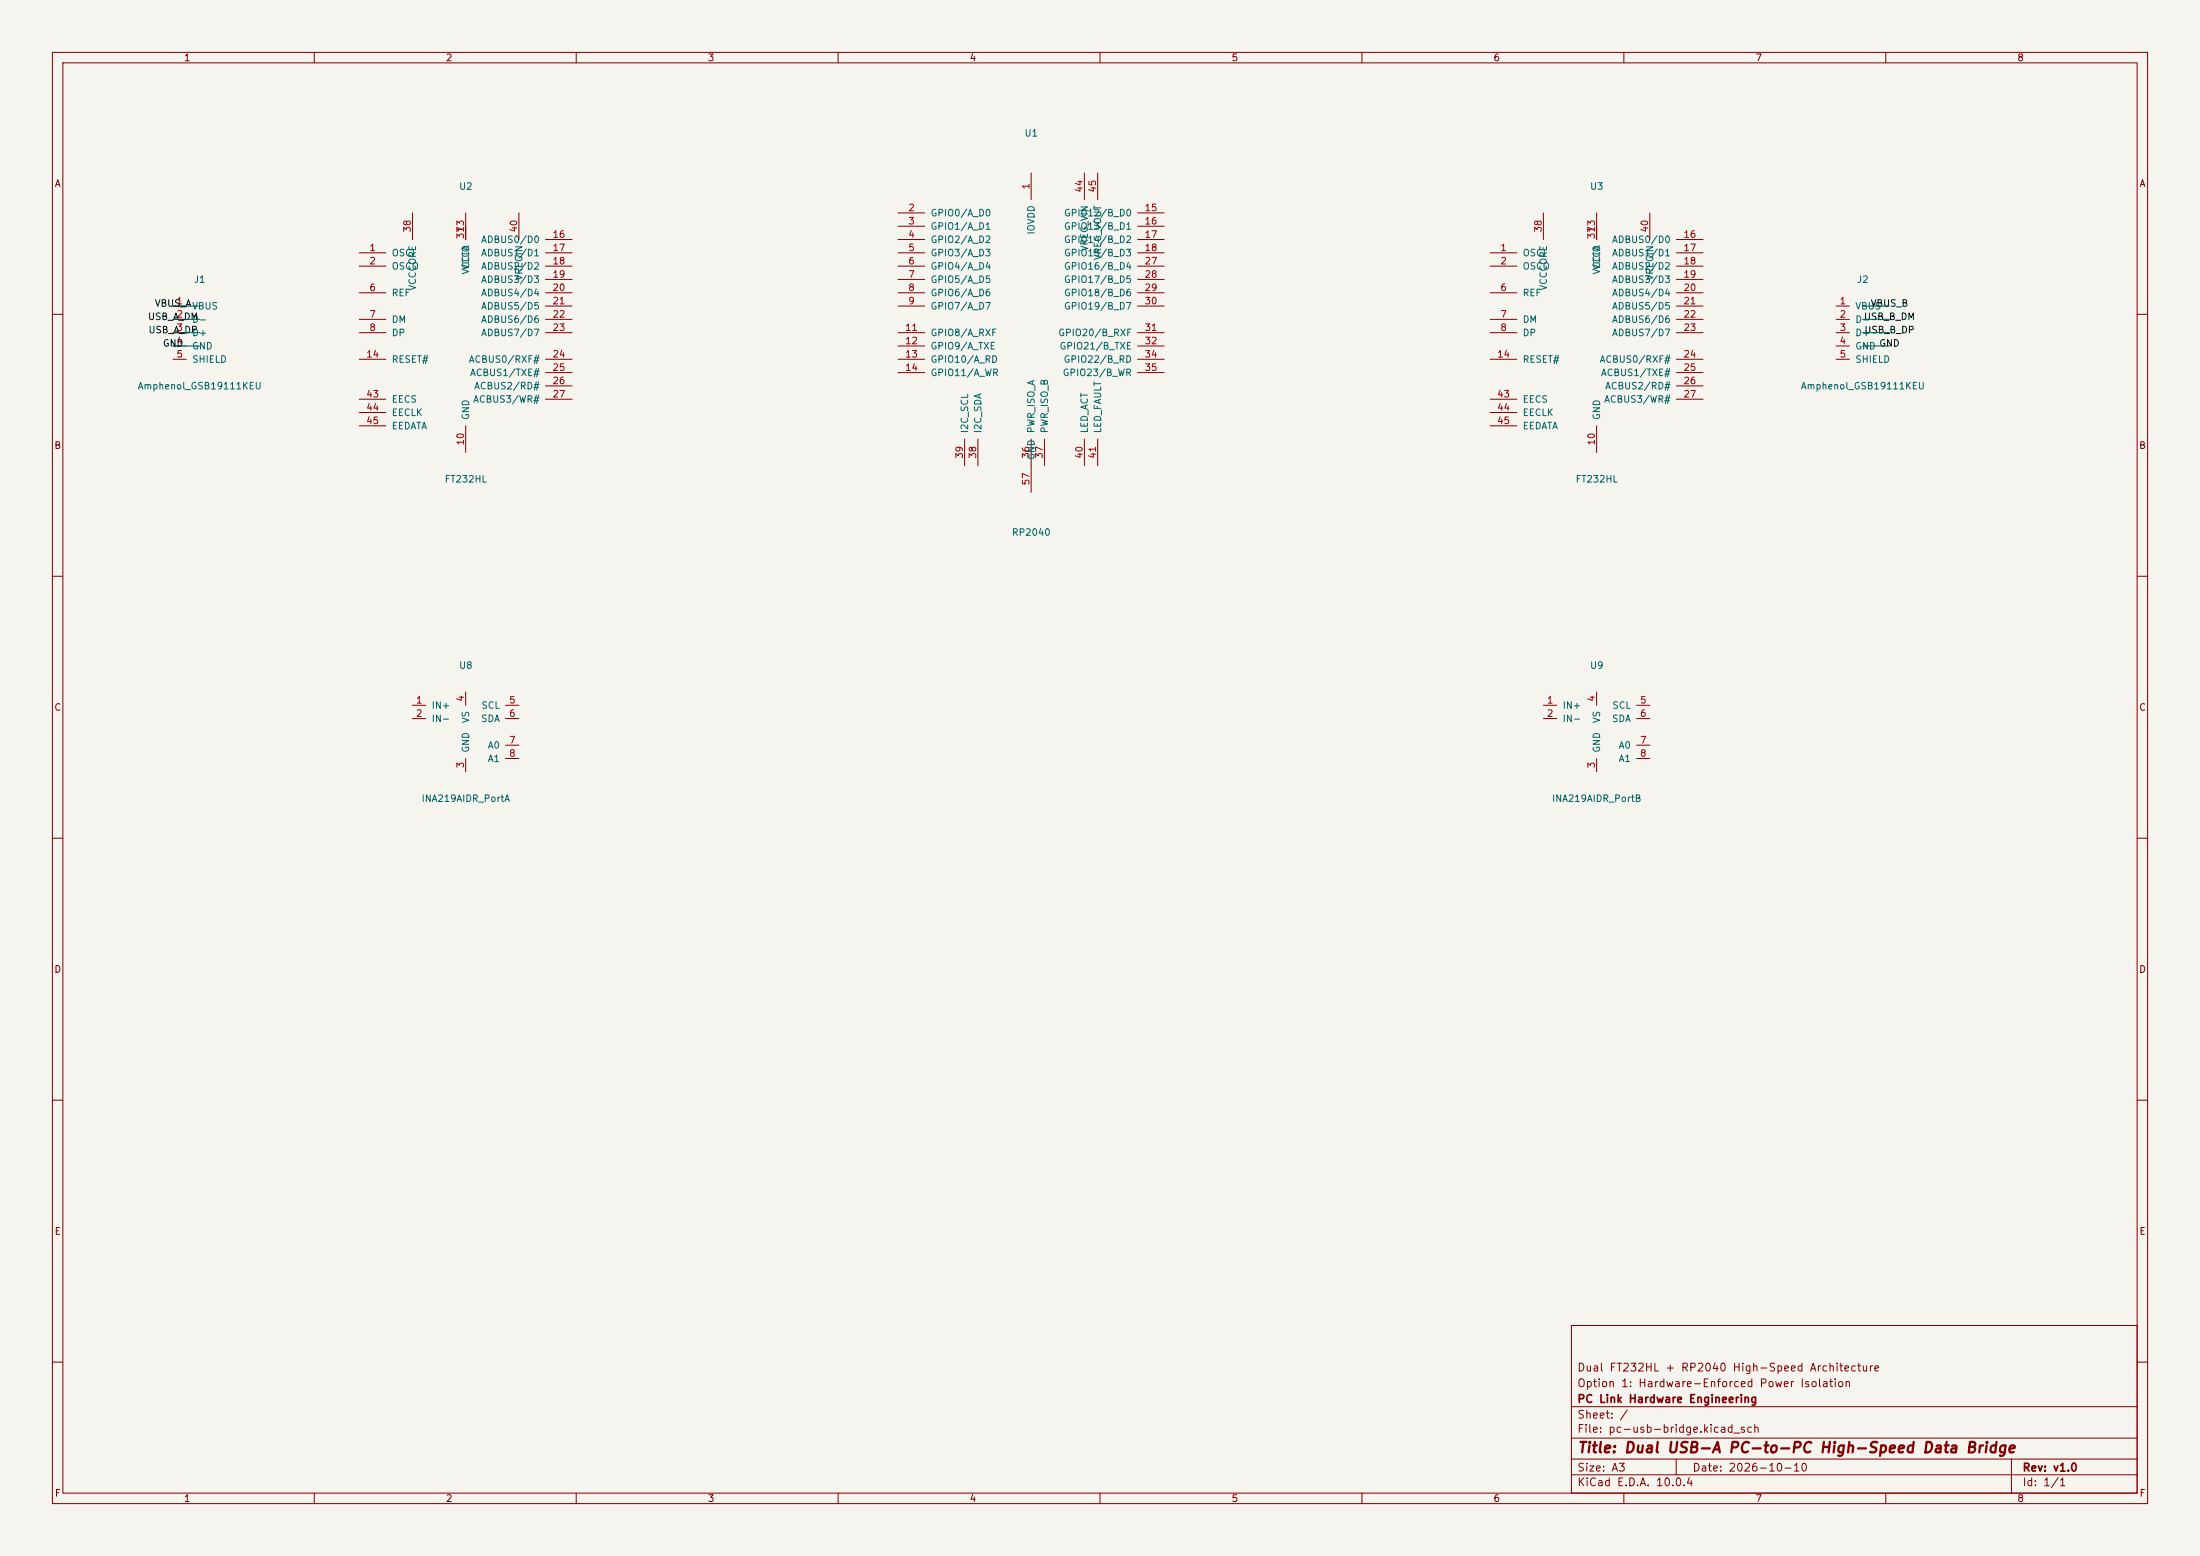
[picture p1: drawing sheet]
(kicad_sch
 (version 20231120)
 (generator "eeschema")
 (generator_version "8.0")
 (paper "A3")
 (title_block
  (title "Dual USB-A PC-to-PC High-Speed Data Bridge")
  (date "2026-10-10")
  (rev "v1.0")
  (company "PC Link Hardware Engineering")
  (comment 1 "Option 1: Hardware-Enforced Power Isolation")
  (comment 2 "Dual FT232HL + RP2040 High-Speed Architecture"))

 (lib_symbols
  (symbol "Connector:USB_A"
   (pin_names (offset 1.016)) (in_bom yes) (on_board yes)
   (property "Reference" "J" (at 0 7.62 0) (effects (font (size 1.27 1.27))))
   (property "Value" "USB_A" (at 0 -7.62 0) (effects (font (size 1.27 1.27))))
   (property "Footprint" "Connector_USB:USB_A_Amphenol_GSB19111KEU_Horizontal" (at 0 0 0) (effects (font (size 1.27 1.27)) hide))
   (symbol "USB_A_1_1"
    (pin power_out line (at -5.08 5.08 0) (length 2.54) (name "VBUS" (effects (font (size 1.27 1.27)))) (number "1" (effects (font (size 1.27 1.27)))))
    (pin bidirectional line (at -5.08 2.54 0) (length 2.54) (name "D-" (effects (font (size 1.27 1.27)))) (number "2" (effects (font (size 1.27 1.27)))))
    (pin bidirectional line (at -5.08 0 0) (length 2.54) (name "D+" (effects (font (size 1.27 1.27)))) (number "3" (effects (font (size 1.27 1.27)))))
    (pin power_in line (at -5.08 -2.54 0) (length 2.54) (name "GND" (effects (font (size 1.27 1.27)))) (number "4" (effects (font (size 1.27 1.27)))))
    (pin passive line (at -5.08 -5.08 0) (length 2.54) (name "SHIELD" (effects (font (size 1.27 1.27)))) (number "5" (effects (font (size 1.27 1.27)))))))
  (symbol "Interface_USB:FT232HL"
   (pin_names (offset 1.016)) (in_bom yes) (on_board yes)
   (property "Reference" "U" (at 0 25.4 0) (effects (font (size 1.27 1.27))))
   (property "Value" "FT232HL" (at 0 -25.4 0) (effects (font (size 1.27 1.27))))
   (property "Footprint" "Package_QFP:LQFP-48_7x7mm_P0.5mm" (at 0 0 0) (effects (font (size 1.27 1.27)) hide))
   (symbol "FT232HL_1_1"
    (pin input line (at -20.32 15.24 0) (length 5.08) (name "OSCI" (effects (font (size 1.27 1.27)))) (number "1" (effects (font (size 1.27 1.27)))))
    (pin output line (at -20.32 12.70 0) (length 5.08) (name "OSCO" (effects (font (size 1.27 1.27)))) (number "2" (effects (font (size 1.27 1.27)))))
    (pin passive line (at -20.32 7.62 0) (length 5.08) (name "REF" (effects (font (size 1.27 1.27)))) (number "6" (effects (font (size 1.27 1.27)))))
    (pin bidirectional line (at -20.32 2.54 0) (length 5.08) (name "DM" (effects (font (size 1.27 1.27)))) (number "7" (effects (font (size 1.27 1.27)))))
    (pin bidirectional line (at -20.32 0 0) (length 5.08) (name "DP" (effects (font (size 1.27 1.27)))) (number "8" (effects (font (size 1.27 1.27)))))
    (pin power_in line (at 0 22.86 270) (length 5.08) (name "VCCIO" (effects (font (size 1.27 1.27)))) (number "13" (effects (font (size 1.27 1.27)))))
    (pin input line (at -20.32 -5.08 0) (length 5.08) (name "RESET#" (effects (font (size 1.27 1.27)))) (number "14" (effects (font (size 1.27 1.27)))))
    (pin bidirectional line (at 20.32 17.78 180) (length 5.08) (name "ADBUS0/D0" (effects (font (size 1.27 1.27)))) (number "16" (effects (font (size 1.27 1.27)))))
    (pin bidirectional line (at 20.32 15.24 180) (length 5.08) (name "ADBUS1/D1" (effects (font (size 1.27 1.27)))) (number "17" (effects (font (size 1.27 1.27)))))
    (pin bidirectional line (at 20.32 12.70 180) (length 5.08) (name "ADBUS2/D2" (effects (font (size 1.27 1.27)))) (number "18" (effects (font (size 1.27 1.27)))))
    (pin bidirectional line (at 20.32 10.16 180) (length 5.08) (name "ADBUS3/D3" (effects (font (size 1.27 1.27)))) (number "19" (effects (font (size 1.27 1.27)))))
    (pin bidirectional line (at 20.32 7.62 180) (length 5.08) (name "ADBUS4/D4" (effects (font (size 1.27 1.27)))) (number "20" (effects (font (size 1.27 1.27)))))
    (pin bidirectional line (at 20.32 5.08 180) (length 5.08) (name "ADBUS5/D5" (effects (font (size 1.27 1.27)))) (number "21" (effects (font (size 1.27 1.27)))))
    (pin bidirectional line (at 20.32 2.54 180) (length 5.08) (name "ADBUS6/D6" (effects (font (size 1.27 1.27)))) (number "22" (effects (font (size 1.27 1.27)))))
    (pin bidirectional line (at 20.32 0 180) (length 5.08) (name "ADBUS7/D7" (effects (font (size 1.27 1.27)))) (number "23" (effects (font (size 1.27 1.27)))))
    (pin output line (at 20.32 -5.08 180) (length 5.08) (name "ACBUS0/RXF#" (effects (font (size 1.27 1.27)))) (number "24" (effects (font (size 1.27 1.27)))))
    (pin output line (at 20.32 -7.62 180) (length 5.08) (name "ACBUS1/TXE#" (effects (font (size 1.27 1.27)))) (number "25" (effects (font (size 1.27 1.27)))))
    (pin input line (at 20.32 -10.16 180) (length 5.08) (name "ACBUS2/RD#" (effects (font (size 1.27 1.27)))) (number "26" (effects (font (size 1.27 1.27)))))
    (pin input line (at 20.32 -12.70 180) (length 5.08) (name "ACBUS3/WR#" (effects (font (size 1.27 1.27)))) (number "27" (effects (font (size 1.27 1.27)))))
    (pin power_in line (at 0 20.32 270) (length 2.54) (name "VCCA" (effects (font (size 1.27 1.27)))) (number "37" (effects (font (size 1.27 1.27)))))
    (pin power_out line (at -10.16 22.86 270) (length 5.08) (name "VCCCORE" (effects (font (size 1.27 1.27)))) (number "38" (effects (font (size 1.27 1.27)))))
    (pin power_in line (at 10.16 22.86 270) (length 5.08) (name "VREGIN" (effects (font (size 1.27 1.27)))) (number "40" (effects (font (size 1.27 1.27)))))
    (pin output line (at -20.32 -12.70 0) (length 5.08) (name "EECS" (effects (font (size 1.27 1.27)))) (number "43" (effects (font (size 1.27 1.27)))))
    (pin output line (at -20.32 -15.24 0) (length 5.08) (name "EECLK" (effects (font (size 1.27 1.27)))) (number "44" (effects (font (size 1.27 1.27)))))
    (pin bidirectional line (at -20.32 -17.78 0) (length 5.08) (name "EEDATA" (effects (font (size 1.27 1.27)))) (number "45" (effects (font (size 1.27 1.27)))))
    (pin power_in line (at 0 -22.86 90) (length 5.08) (name "GND" (effects (font (size 1.27 1.27)))) (number "10" (effects (font (size 1.27 1.27)))))))
  (symbol "MCU_RaspberryPi:RP2040"
   (pin_names (offset 1.016)) (in_bom yes) (on_board yes)
   (property "Reference" "U" (at 0 35.56 0) (effects (font (size 1.27 1.27))))
   (property "Value" "RP2040" (at 0 -35.56 0) (effects (font (size 1.27 1.27))))
   (property "Footprint" "Package_DFN_QFN:QFN-56-1EP_7x7mm_P0.4mm_EP5.6x5.6mm" (at 0 0 0) (effects (font (size 1.27 1.27)) hide))
   (symbol "RP2040_1_1"
    (pin power_in line (at 0 30.48 270) (length 5.08) (name "IOVDD" (effects (font (size 1.27 1.27)))) (number "1" (effects (font (size 1.27 1.27)))))
    (pin bidirectional line (at -25.4 22.86 0) (length 5.08) (name "GPIO0/A_D0" (effects (font (size 1.27 1.27)))) (number "2" (effects (font (size 1.27 1.27)))))
    (pin bidirectional line (at -25.4 20.32 0) (length 5.08) (name "GPIO1/A_D1" (effects (font (size 1.27 1.27)))) (number "3" (effects (font (size 1.27 1.27)))))
    (pin bidirectional line (at -25.4 17.78 0) (length 5.08) (name "GPIO2/A_D2" (effects (font (size 1.27 1.27)))) (number "4" (effects (font (size 1.27 1.27)))))
    (pin bidirectional line (at -25.4 15.24 0) (length 5.08) (name "GPIO3/A_D3" (effects (font (size 1.27 1.27)))) (number "5" (effects (font (size 1.27 1.27)))))
    (pin bidirectional line (at -25.4 12.70 0) (length 5.08) (name "GPIO4/A_D4" (effects (font (size 1.27 1.27)))) (number "6" (effects (font (size 1.27 1.27)))))
    (pin bidirectional line (at -25.4 10.16 0) (length 5.08) (name "GPIO5/A_D5" (effects (font (size 1.27 1.27)))) (number "7" (effects (font (size 1.27 1.27)))))
    (pin bidirectional line (at -25.4 7.62 0) (length 5.08) (name "GPIO6/A_D6" (effects (font (size 1.27 1.27)))) (number "8" (effects (font (size 1.27 1.27)))))
    (pin bidirectional line (at -25.4 5.08 0) (length 5.08) (name "GPIO7/A_D7" (effects (font (size 1.27 1.27)))) (number "9" (effects (font (size 1.27 1.27)))))
    (pin input line (at -25.4 0 0) (length 5.08) (name "GPIO8/A_RXF" (effects (font (size 1.27 1.27)))) (number "11" (effects (font (size 1.27 1.27)))))
    (pin input line (at -25.4 -2.54 0) (length 5.08) (name "GPIO9/A_TXE" (effects (font (size 1.27 1.27)))) (number "12" (effects (font (size 1.27 1.27)))))
    (pin output line (at -25.4 -5.08 0) (length 5.08) (name "GPIO10/A_RD" (effects (font (size 1.27 1.27)))) (number "13" (effects (font (size 1.27 1.27)))))
    (pin output line (at -25.4 -7.62 0) (length 5.08) (name "GPIO11/A_WR" (effects (font (size 1.27 1.27)))) (number "14" (effects (font (size 1.27 1.27)))))
    (pin bidirectional line (at 25.4 22.86 180) (length 5.08) (name "GPIO12/B_D0" (effects (font (size 1.27 1.27)))) (number "15" (effects (font (size 1.27 1.27)))))
    (pin bidirectional line (at 25.4 20.32 180) (length 5.08) (name "GPIO13/B_D1" (effects (font (size 1.27 1.27)))) (number "16" (effects (font (size 1.27 1.27)))))
    (pin bidirectional line (at 25.4 17.78 180) (length 5.08) (name "GPIO14/B_D2" (effects (font (size 1.27 1.27)))) (number "17" (effects (font (size 1.27 1.27)))))
    (pin bidirectional line (at 25.4 15.24 180) (length 5.08) (name "GPIO15/B_D3" (effects (font (size 1.27 1.27)))) (number "18" (effects (font (size 1.27 1.27)))))
    (pin bidirectional line (at 25.4 12.70 180) (length 5.08) (name "GPIO16/B_D4" (effects (font (size 1.27 1.27)))) (number "27" (effects (font (size 1.27 1.27)))))
    (pin bidirectional line (at 25.4 10.16 180) (length 5.08) (name "GPIO17/B_D5" (effects (font (size 1.27 1.27)))) (number "28" (effects (font (size 1.27 1.27)))))
    (pin bidirectional line (at 25.4 7.62 180) (length 5.08) (name "GPIO18/B_D6" (effects (font (size 1.27 1.27)))) (number "29" (effects (font (size 1.27 1.27)))))
    (pin bidirectional line (at 25.4 5.08 180) (length 5.08) (name "GPIO19/B_D7" (effects (font (size 1.27 1.27)))) (number "30" (effects (font (size 1.27 1.27)))))
    (pin input line (at 25.4 0 180) (length 5.08) (name "GPIO20/B_RXF" (effects (font (size 1.27 1.27)))) (number "31" (effects (font (size 1.27 1.27)))))
    (pin input line (at 25.4 -2.54 180) (length 5.08) (name "GPIO21/B_TXE" (effects (font (size 1.27 1.27)))) (number "32" (effects (font (size 1.27 1.27)))))
    (pin output line (at 25.4 -5.08 180) (length 5.08) (name "GPIO22/B_RD" (effects (font (size 1.27 1.27)))) (number "34" (effects (font (size 1.27 1.27)))))
    (pin output line (at 25.4 -7.62 180) (length 5.08) (name "GPIO23/B_WR" (effects (font (size 1.27 1.27)))) (number "35" (effects (font (size 1.27 1.27)))))
    (pin output line (at 0 -25.4 90) (length 5.08) (name "PWR_ISO_A" (effects (font (size 1.27 1.27)))) (number "36" (effects (font (size 1.27 1.27)))))
    (pin output line (at 2.54 -25.4 90) (length 5.08) (name "PWR_ISO_B" (effects (font (size 1.27 1.27)))) (number "37" (effects (font (size 1.27 1.27)))))
    (pin bidirectional line (at -10.16 -25.4 90) (length 5.08) (name "I2C_SDA" (effects (font (size 1.27 1.27)))) (number "38" (effects (font (size 1.27 1.27)))))
    (pin output line (at -12.70 -25.4 90) (length 5.08) (name "I2C_SCL" (effects (font (size 1.27 1.27)))) (number "39" (effects (font (size 1.27 1.27)))))
    (pin output line (at 10.16 -25.4 90) (length 5.08) (name "LED_ACT" (effects (font (size 1.27 1.27)))) (number "40" (effects (font (size 1.27 1.27)))))
    (pin output line (at 12.70 -25.4 90) (length 5.08) (name "LED_FAULT" (effects (font (size 1.27 1.27)))) (number "41" (effects (font (size 1.27 1.27)))))
    (pin power_in line (at 10.16 30.48 270) (length 5.08) (name "VREG_VIN" (effects (font (size 1.27 1.27)))) (number "44" (effects (font (size 1.27 1.27)))))
    (pin power_out line (at 12.70 30.48 270) (length 5.08) (name "VREG_VOUT" (effects (font (size 1.27 1.27)))) (number "45" (effects (font (size 1.27 1.27)))))
    (pin power_in line (at 0 -30.48 90) (length 5.08) (name "GND" (effects (font (size 1.27 1.27)))) (number "57" (effects (font (size 1.27 1.27)))))))
  (symbol "Sensor_Current:INA219AIDR"
   (pin_names (offset 1.016)) (in_bom yes) (on_board yes)
   (property "Reference" "U" (at 0 10.16 0) (effects (font (size 1.27 1.27))))
   (property "Value" "INA219AIDR" (at 0 -10.16 0) (effects (font (size 1.27 1.27))))
   (property "Footprint" "Package_SO:SOIC-8_3.9x4.9mm_P1.27mm" (at 0 0 0) (effects (font (size 1.27 1.27)) hide))
   (symbol "INA219AIDR_1_1"
    (pin input line (at -10.16 5.08 0) (length 2.54) (name "IN+" (effects (font (size 1.27 1.27)))) (number "1" (effects (font (size 1.27 1.27)))))
    (pin input line (at -10.16 2.54 0) (length 2.54) (name "IN-" (effects (font (size 1.27 1.27)))) (number "2" (effects (font (size 1.27 1.27)))))
    (pin power_in line (at 0 -7.62 90) (length 2.54) (name "GND" (effects (font (size 1.27 1.27)))) (number "3" (effects (font (size 1.27 1.27)))))
    (pin power_in line (at 0 7.62 270) (length 2.54) (name "VS" (effects (font (size 1.27 1.27)))) (number "4" (effects (font (size 1.27 1.27)))))
    (pin input line (at 10.16 5.08 180) (length 2.54) (name "SCL" (effects (font (size 1.27 1.27)))) (number "5" (effects (font (size 1.27 1.27)))))
    (pin bidirectional line (at 10.16 2.54 180) (length 2.54) (name "SDA" (effects (font (size 1.27 1.27)))) (number "6" (effects (font (size 1.27 1.27)))))
    (pin input line (at 10.16 -2.54 180) (length 2.54) (name "A0" (effects (font (size 1.27 1.27)))) (number "7" (effects (font (size 1.27 1.27)))))
    (pin input line (at 10.16 -5.08 180) (length 2.54) (name "A1" (effects (font (size 1.27 1.27)))) (number "8" (effects (font (size 1.27 1.27))))))))

 (symbol (lib_id "Connector:USB_A") (at 38.1 63.5 0) (unit 1) (in_bom yes) (on_board yes)
  (property "Reference" "J1" (at 38.1 53.34 0) (effects (font (size 1.27 1.27))))
  (property "Value" "Amphenol_GSB19111KEU" (at 38.1 73.66 0) (effects (font (size 1.27 1.27))))
  (property "Footprint" "Connector_USB:USB_A_Amphenol_GSB19111KEU_Horizontal" (at 38.1 63.5 0) (effects (font (size 1.27 1.27)) hide)))
 (symbol (lib_id "Connector:USB_A") (at 355.6 63.5 0) (unit 1) (in_bom yes) (on_board yes)
  (property "Reference" "J2" (at 355.6 53.34 0) (effects (font (size 1.27 1.27))))
  (property "Value" "Amphenol_GSB19111KEU" (at 355.6 73.66 0) (effects (font (size 1.27 1.27))))
  (property "Footprint" "Connector_USB:USB_A_Amphenol_GSB19111KEU_Horizontal" (at 355.6 63.5 0) (effects (font (size 1.27 1.27)) hide)))
 (symbol (lib_id "Interface_USB:FT232HL") (at 88.9 63.5 0) (unit 1) (in_bom yes) (on_board yes)
  (property "Reference" "U2" (at 88.9 35.56 0) (effects (font (size 1.27 1.27))))
  (property "Value" "FT232HL" (at 88.9 91.44 0) (effects (font (size 1.27 1.27))))
  (property "Footprint" "Package_QFP:LQFP-48_7x7mm_P0.5mm" (at 88.9 63.5 0) (effects (font (size 1.27 1.27)) hide)))
 (symbol (lib_id "Interface_USB:FT232HL") (at 304.8 63.5 0) (unit 1) (in_bom yes) (on_board yes)
  (property "Reference" "U3" (at 304.8 35.56 0) (effects (font (size 1.27 1.27))))
  (property "Value" "FT232HL" (at 304.8 91.44 0) (effects (font (size 1.27 1.27))))
  (property "Footprint" "Package_QFP:LQFP-48_7x7mm_P0.5mm" (at 304.8 63.5 0) (effects (font (size 1.27 1.27)) hide)))
 (symbol (lib_id "MCU_RaspberryPi:RP2040") (at 196.85 63.5 0) (unit 1) (in_bom yes) (on_board yes)
  (property "Reference" "U1" (at 196.85 25.4 0) (effects (font (size 1.27 1.27))))
  (property "Value" "RP2040" (at 196.85 101.6 0) (effects (font (size 1.27 1.27))))
  (property "Footprint" "Package_DFN_QFN:QFN-56-1EP_7x7mm_P0.4mm_EP5.6x5.6mm" (at 196.85 63.5 0) (effects (font (size 1.27 1.27)) hide)))
 (symbol (lib_id "Sensor_Current:INA219AIDR") (at 88.9 139.7 0) (unit 1) (in_bom yes) (on_board yes)
  (property "Reference" "U8" (at 88.9 127.0 0) (effects (font (size 1.27 1.27))))
  (property "Value" "INA219AIDR_PortA" (at 88.9 152.4 0) (effects (font (size 1.27 1.27))))
  (property "Footprint" "Package_SO:SOIC-8_3.9x4.9mm_P1.27mm" (at 88.9 139.7 0) (effects (font (size 1.27 1.27)) hide)))
 (symbol (lib_id "Sensor_Current:INA219AIDR") (at 304.8 139.7 0) (unit 1) (in_bom yes) (on_board yes)
  (property "Reference" "U9" (at 304.8 127.0 0) (effects (font (size 1.27 1.27))))
  (property "Value" "INA219AIDR_PortB" (at 304.8 152.4 0) (effects (font (size 1.27 1.27))))
  (property "Footprint" "Package_SO:SOIC-8_3.9x4.9mm_P1.27mm" (at 304.8 139.7 0) (effects (font (size 1.27 1.27)) hide)))
 (wire (pts (xy 33.02 58.42) (xy 38.1 58.42)) (stroke (width 0) (type default)))
 (label "VBUS_A" (at 33.02 58.42 180) (effects (font (size 1.27 1.27))))
 (wire (pts (xy 33.02 60.96) (xy 38.1 60.96)) (stroke (width 0) (type default)))
 (label "USB_A_DM" (at 33.02 60.96 180) (effects (font (size 1.27 1.27))))
 (wire (pts (xy 33.02 63.5) (xy 38.1 63.5)) (stroke (width 0) (type default)))
 (label "USB_A_DP" (at 33.02 63.5 180) (effects (font (size 1.27 1.27))))
 (wire (pts (xy 33.02 66.04) (xy 38.1 66.04)) (stroke (width 0) (type default)))
 (label "GND" (at 33.02 66.04 180) (effects (font (size 1.27 1.27))))
 
 (wire (pts (xy 360.68 58.42) (xy 355.6 58.42)) (stroke (width 0) (type default)))
 (label "VBUS_B" (at 360.68 58.42 0) (effects (font (size 1.27 1.27))))
 (wire (pts (xy 360.68 60.96) (xy 355.6 60.96)) (stroke (width 0) (type default)))
 (label "USB_B_DM" (at 360.68 60.96 0) (effects (font (size 1.27 1.27))))
 (wire (pts (xy 360.68 63.5) (xy 355.6 63.5)) (stroke (width 0) (type default)))
 (label "USB_B_DP" (at 360.68 63.5 0) (effects (font (size 1.27 1.27))))
 (wire (pts (xy 360.68 66.04) (xy 355.6 66.04)) (stroke (width 0) (type default)))
 (label "GND" (at 360.68 66.04 0) (effects (font (size 1.27 1.27))))
 (sheet_instances (path "" (page "1"))))
